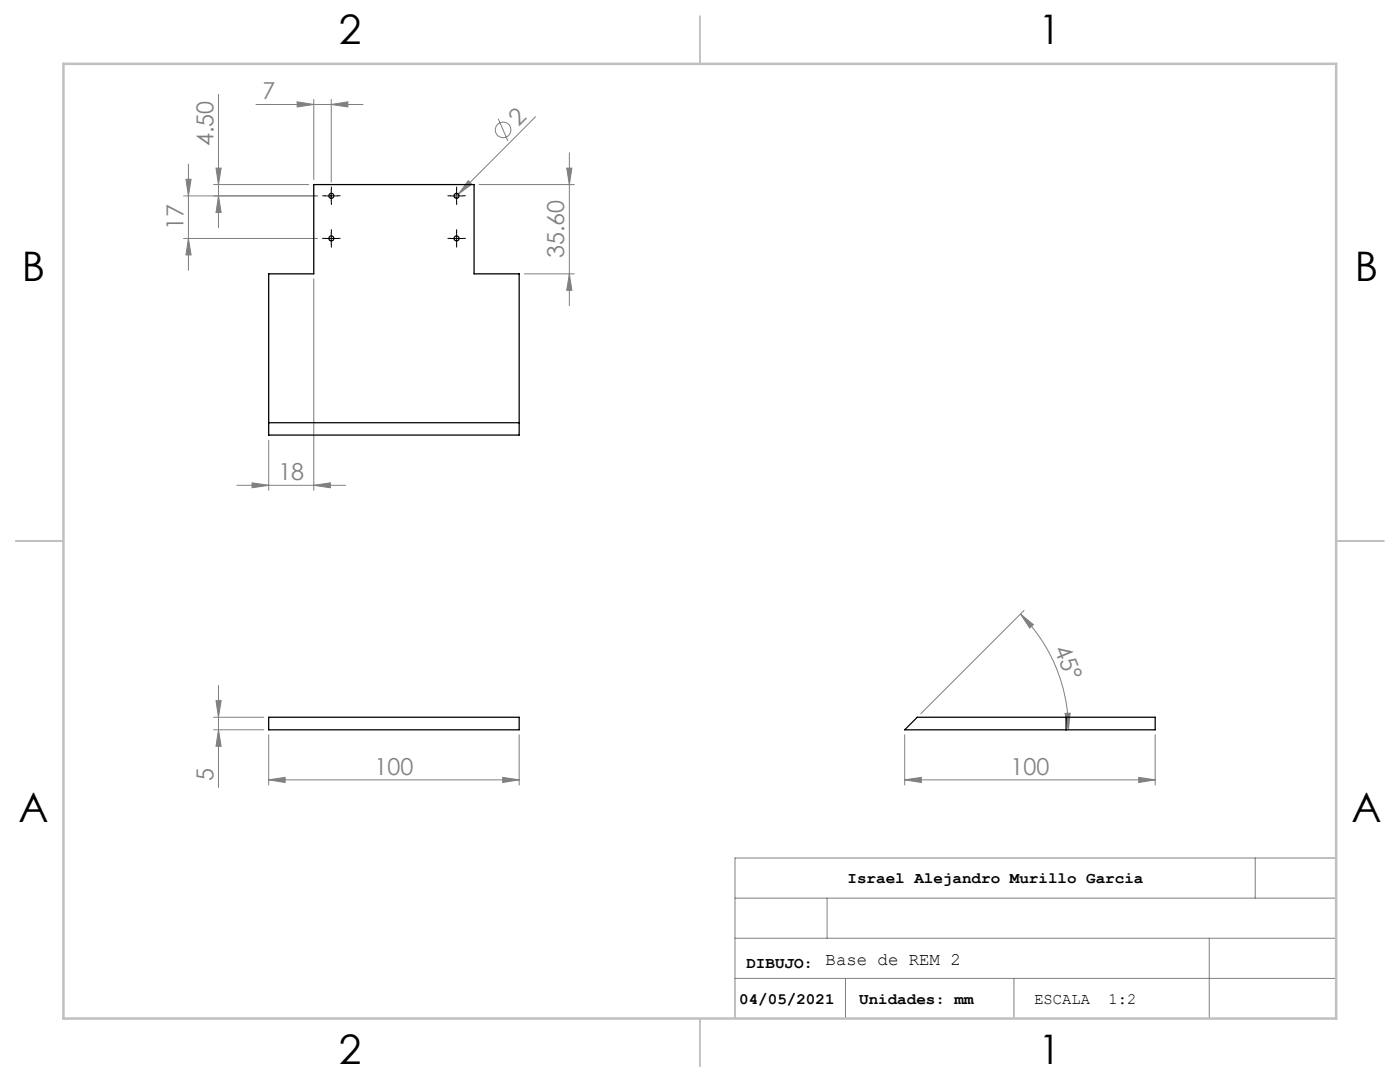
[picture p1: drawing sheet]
<svg xmlns="http://www.w3.org/2000/svg" width="279mm" height="216mm" viewBox="0 0 279 216" stroke-linecap="round" stroke-linejoin="round" font-family="sans-serif">
<g fill="none" stroke="#808080" stroke-width=".2">
<path d="M43.6 18.8v26.6M62.6 19.8v16M66.1 19.8v16.5M37.1 35.8h1l-.5 3.3zM37.6 32.7v21.2M42.6 36.8h19M43.1 33.5h1l-.5 3.3zM43.6 39.1l.5 3.3h-1zM51.1 20.8h21.4M59.3 20.3l3.3 .5-3.3 .5zM63.4 39.1h-26.8M66.1 20.8l3.3-.5v1z"/>
<path d="M91.5 38.7l-.7 .7M93.5 36.1l.7 .7-2.7 1.9zM95.6 36.8h19M99.4 23.7l2 4.4M106.9 23.3l-15.4 15.4M113.1 33.5h1l-.5 3.3zM113.6 30.5v30.5M36.6 47.6h26.8M37.6 47.6l.5 3.3h-1zM62.6 55.6v42.2M104.6 54.6h10M113.6 54.6l.5 3.3h-1z"/>
<path d="M47.3 96.8h21.7M50.3 96.3l3.3 .5-3.3 .5zM53.6 87.8v10M62.6 96.8l3.3-.5v1zM43.1 139.8h1l-.5 3.3zM43.6 136.8v20.3M203.7 122.5l2.5 2.1-.7 .7zM203.7 122.5a32.8 32.8 0 0 1 9.5 23.1M204.4 121.8l-20.6 20.6M42.6 145.6h10M42.6 143.1h10M43.6 145.6l.5 3.3h-1z"/>
<path d="M53.6 155.6l3.3-.5v1zM53.6 155.6h50M53.6 146.6v10M100.3 155.1l3.3 .5-3.3 .5zM103.6 146.6v10M180.6 155.6l3.3-.5v1zM180.6 146.6v10M180.6 155.6h49.9M212.5 142.3h1.1l-.4 3.3zM227.3 155.1l3.2 .5-3.2 .5zM230.5 146.6v10M146.7 179.2h120"/>
<path d="M146.7 171.2h120v32h-120zM165.1 179.2v8M250.5 171.2v8M146.7 187.2h120M146.7 195.2h120M168.7 195.2v8M202.4 195.2v8M241.3 187.2v16"/>
<circle cx="100.4" cy="25.9" r="1.56"/>
</g>
<g fill="none" stroke="#000" stroke-width=".2" stroke-dasharray="15.2 1.3 1.3 1.3">
<path d="M64.9 39.1h-.5M66.1 37.8v-.5M67.4 39.1h.5M89.9 39.1h-.5M91.1 37.8v-.5M92.4 39.1h.5M64.9 47.6h-.5M66.1 40.3v.5M66.1 46.3v-.5M66.1 48.8v.5M67.4 47.6h.5M89.9 47.6h-.5"/>
<path d="M91.1 46.3v-.5M91.1 48.8v.5M91.1 40.3v.5M92.4 47.6h.5"/>
</g>
<path d="M64.9 39.1h2.5M66.1 37.8v2.5M89.9 39.1h2.5M91.1 37.8v2.5M64.9 47.6h2.5M66.1 46.3v2.5M89.9 47.6h2.5M91.1 46.3v2.5" fill="none" stroke="#000" stroke-width=".2"/>
<path d="M139.7 3.2v9.5M3.1 107.9h9.6M266.7 107.9h9.5M139.7 203.2v9.6" fill="none" stroke="#c0c0c0" stroke-width=".25"/>
<path d="M12.7 12.7h254v190.5h-254z" fill="none" stroke="#c0c0c0" stroke-width=".5"/>
<g fill="#808080">
<path d="M93.5 36.1l.7 .7-2.7 1.9z"/>
<path d="M212.5 142.3h1.1l-.4 3.3zM203.7 122.5l2.5 2.1-.7 .7z"/>
<path d="M66.1 20.8l3.3-.5v1zM59.3 20.3l3.3 .5-3.3 .5zM227.3 155.1l3.2 .5-3.2 .5zM180.6 155.6l3.3-.5v1z"/>
<path d="M53.6 155.6l3.3-.5v1zM100.3 155.1l3.3 .5-3.3 .5zM50.3 96.3l3.3 .5-3.3 .5zM62.6 96.8l3.3-.5v1z"/>
<path d="M43.6 39.1l.5 3.3h-1zM43.1 33.5h1l-.5 3.3z"/>
<path d="M43.6 145.6l.5 3.3h-1zM43.1 139.8h1l-.5 3.3z"/>
<path d="M113.1 33.5h1l-.5 3.3zM113.6 54.6l.5 3.3h-1zM37.1 35.8h1l-.5 3.3zM37.6 47.6l.5 3.3h-1z"/>
</g>
<g fill="none" stroke="#000" stroke-width=".25">
<path d="M62.6 36.8h32v17.8h9v32.2h-50v-32.2h9zM53.6 84.3h50M53.6 143.1h50v2.5h-50zM183.1 143.1h47.4v2.5h-49.9zM212.8 143.1v2.5"/>
<circle cx="66.1" cy="39.1" r=".5"/>
<circle cx="91.1" cy="39.1" r=".49"/>
<circle cx="66.1" cy="47.6" r=".5"/>
<circle cx="91.1" cy="47.6" r=".5"/>
</g>
<g font-size="8.1">
<text x="67.6" y="8.9">2</text>
<text x="207.3" y="8.9">1</text>
<text x="4.4" y="56.2">B</text>
<text x="270.4" y="56.2">B</text>
<text x="3.7" y="164.1">A</text>
<text x="269.7" y="164.1">A</text>
<text x="67.6" y="212.4">2</text>
<text x="207.3" y="212.4">1</text>
</g>
<g font-size="4.7" fill="#808080">
<text x="52.4" y="19.8">7</text>
<text x="42.6" y="29.2" transform="rotate(-90 42.6 29.2)">4.50</text>
<text x="103.5" y="25.3" transform="rotate(-45 103.5 25.3)">2</text>
<text x="36.6" y="45.9" transform="rotate(-90 36.6 45.9)">17</text>
<text x="112.6" y="51.5" transform="rotate(-90 112.6 51.5)">35.60</text>
<text x="55.5" y="95.8">18</text>
<text x="210.3" y="129.5" transform="rotate(67 210.3 129.5)">45°</text>
<text x="42.6" y="155.8" transform="rotate(-90 42.6 155.8)">5</text>
<text x="74.8" y="154.6">100</text>
<text x="201.7" y="154.6">100</text>
</g>
<text font-size="3.5" x="164.8" y="192.5">Base de REM 2</text>
<g font-size="3.2">
<text x="169.2" y="176.1">Israel Alejandro Murillo Garcia</text>
<text x="149" y="193.2">DIBUJO:</text>
<text x="147.5" y="200.2">04/05/2021</text>
<text x="171.5" y="200.2">Unidades: mm</text>
<text x="206.4" y="200.3">ESCALA</text>
<text x="221.2" y="200.3">1:2</text>
</g>
</svg>
